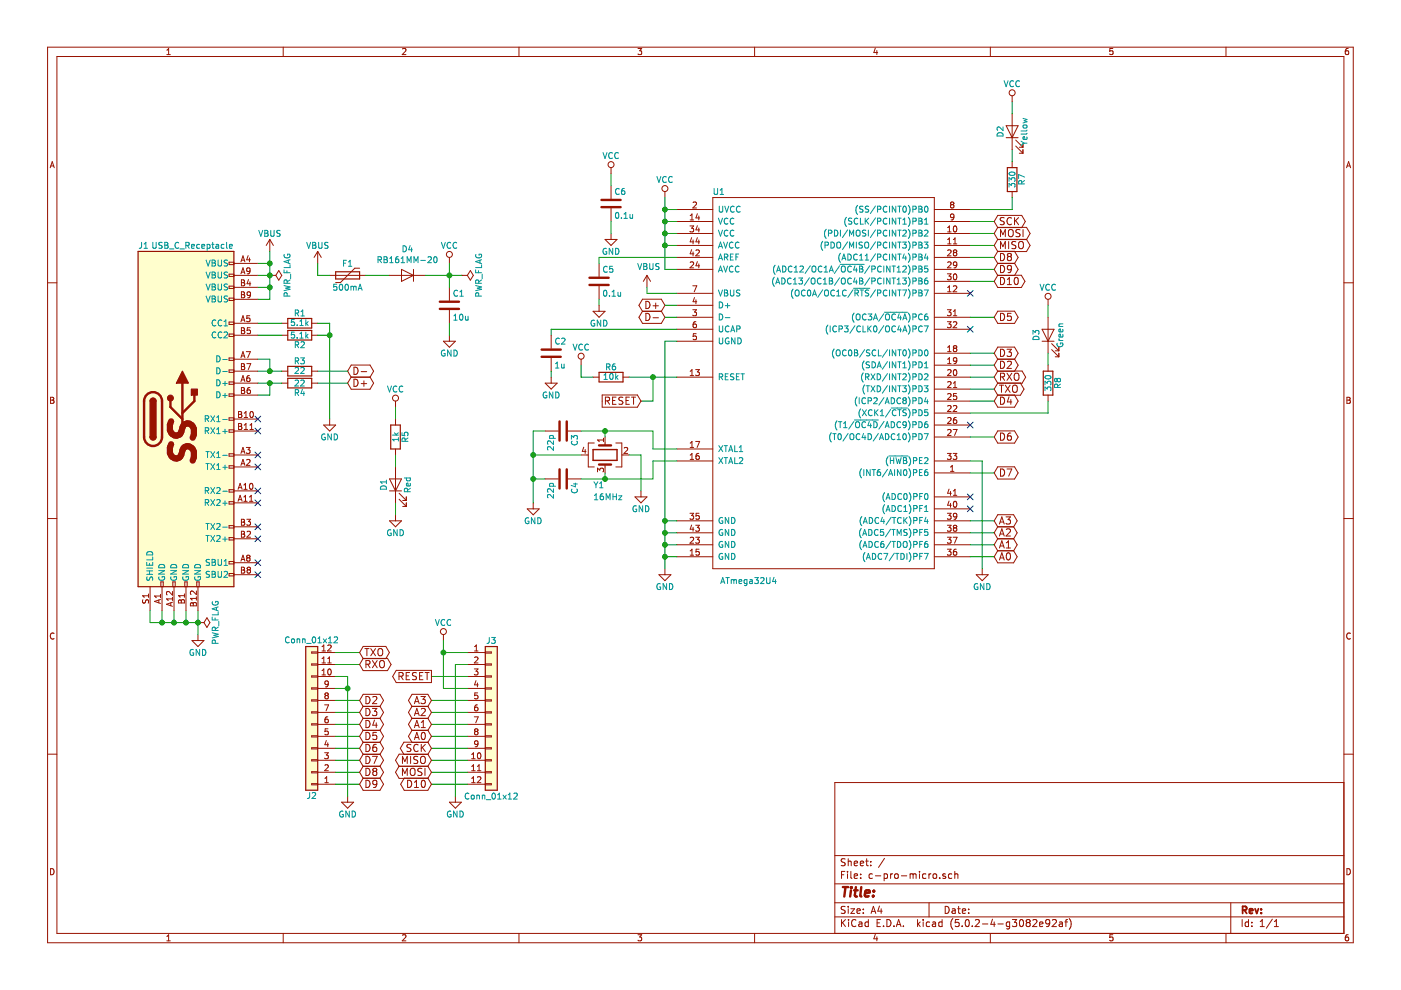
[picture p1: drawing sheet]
EESchema Schematic File Version 4
LIBS:c-pro-micro-cache
EELAYER 26 0
EELAYER END
$Descr A4 11693 8268
encoding utf-8
Sheet 1 1
Title ""
Date ""
Rev ""
Comp ""
Comment1 ""
Comment2 ""
Comment3 ""
Comment4 ""
$EndDescr
$Comp
L guri-lib:ATmega32U4 U1
U 1 1
P 6900 3300
F 0 "U1" H 6000 5000 50  0000 C CNN
F 1 "ATmega32U4" H 6250 1750 50  0000 C CNN
F 2 "guri-lib:QFN-44-1EP_7x7mm_Pitch0.5mm_without_bottom" H 8100 4400 50  0001 C CNN
F 3 "" H 8100 4400 50  0001 C CNN
F 4 "Atmel" H 6900 3300 60  0001 C CNN "MF"
F 5 "ATMEGA32U4-MUR" H 6900 3300 60  0001 C CNN "MPN"
F 6 "ATMEGA32U4-MURCT-ND" H 6900 3300 60  0001 C CNN "DigikeyPN"
	1    6900 3300
	1    0    0    -1  
$EndComp
$Comp
L Connector:USB_C_Receptacle J1
U 1 1
P 1550 3500
F 0 "J1" H 1150 4950 50  0000 L CNN
F 1 "USB_C_Receptacle" H 1950 4950 50  0000 R CNN
F 2 "Connector_USB:USB_C_Receptacle_Amphenol_12401610E4-2A" H 1700 3500 50  0001 C CNN
F 3 "" H 1700 3500 50  0001 C CNN
F 4 "Amphenol Commercial Products" H 1550 3500 60  0001 C CNN "MF"
F 5 "12401610E4#2A" H 1550 3500 60  0001 C CNN "MPN"
F 6 "12401610E4#2ACT-ND" H 1550 3500 60  0001 C CNN "DigikeyPN"
	1    1550 3500
	1    0    0    -1  
$EndComp
$Comp
L Device:R R2
U 1 1
P 2500 2800
F 0 "R2" V 2580 2800 50  0000 C CNN
F 1 "5.1k" V 2500 2800 50  0000 C CNN
F 2 "Resistor_SMD:R_0402_1005Metric" V 2430 2800 50  0001 C CNN
F 3 "" H 2500 2800 50  0001 C CNN
F 4 "0603WAF5101T5E" V 2500 2800 60  0001 C CNN "MPN"
	1    2500 2800
	0    1    1    0   
$EndComp
$Comp
L Device:R R1
U 1 1
P 2500 2700
F 0 "R1" V 2580 2700 50  0000 C CNN
F 1 "5.1k" V 2500 2700 50  0000 C CNN
F 2 "Resistor_SMD:R_0402_1005Metric" V 2430 2700 50  0001 C CNN
F 3 "" H 2500 2700 50  0001 C CNN
F 4 "0603WAF5101T5E" V 2500 2700 60  0001 C CNN "MPN"
	1    2500 2700
	0    1    -1   0   
$EndComp
$Comp
L power:GND #PWR01
U 1 1
P 2750 3500
F 0 "#PWR01" H 2750 3250 50  0001 C CNN
F 1 "GND" H 2750 3350 50  0000 C CNN
F 2 "" H 2750 3500 50  0001 C CNN
F 3 "" H 2750 3500 50  0001 C CNN
	1    2750 3500
	1    0    0    -1  
$EndComp
NoConn ~ 2150 3500
NoConn ~ 2150 3600
NoConn ~ 2150 3800
NoConn ~ 2150 3900
NoConn ~ 2150 4100
NoConn ~ 2150 4200
NoConn ~ 2150 4400
NoConn ~ 2150 4500
NoConn ~ 2150 4800
NoConn ~ 2150 4700
$Comp
L power:GND #PWR02
U 1 1
P 1650 5300
F 0 "#PWR02" H 1650 5050 50  0001 C CNN
F 1 "GND" H 1650 5150 50  0000 C CNN
F 2 "" H 1650 5300 50  0001 C CNN
F 3 "" H 1650 5300 50  0001 C CNN
	1    1650 5300
	1    0    0    -1  
$EndComp
$Comp
L Device:R R4
U 1 1
P 2500 3200
F 0 "R4" V 2580 3200 50  0000 C CNN
F 1 "22" V 2500 3200 50  0000 C CNN
F 2 "Resistor_SMD:R_0402_1005Metric" V 2430 3200 50  0001 C CNN
F 3 "" H 2500 3200 50  0001 C CNN
F 4 "0402WGF220JTCE" V 2500 3200 60  0001 C CNN "MPN"
	1    2500 3200
	0    1    1    0   
$EndComp
$Comp
L Device:R R3
U 1 1
P 2500 3100
F 0 "R3" V 2580 3100 50  0000 C CNN
F 1 "22" V 2500 3100 50  0000 C CNN
F 2 "Resistor_SMD:R_0402_1005Metric" V 2430 3100 50  0001 C CNN
F 3 "" H 2500 3100 50  0001 C CNN
F 4 "0402WGF220JTCE" V 2500 3100 60  0001 C CNN "MPN"
	1    2500 3100
	0    1    -1   0   
$EndComp
Text GLabel 2900 3200 2    60   BiDi ~ 0
D+
Text GLabel 2900 3100 2    60   BiDi ~ 0
D-
$Comp
L power:VBUS #PWR03
U 1 1
P 2250 2100
F 0 "#PWR03" H 2250 1950 50  0001 C CNN
F 1 "VBUS" H 2250 2250 50  0000 C CNN
F 2 "" H 2250 2100 50  0001 C CNN
F 3 "" H 2250 2100 50  0001 C CNN
	1    2250 2100
	1    0    0    -1  
$EndComp
$Comp
L Device:C C5
U 1 1
P 5000 2350
F 0 "C5" H 5025 2450 50  0000 L CNN
F 1 "0.1u" H 5025 2250 50  0000 L CNN
F 2 "Capacitor_SMD:C_0402_1005Metric" H 5038 2200 50  0001 C CNN
F 3 "" H 5000 2350 50  0001 C CNN
F 4 "CL05B104KO5NNNC" H 5000 2350 60  0001 C CNN "MPN"
	1    5000 2350
	1    0    0    -1  
$EndComp
$Comp
L power:VCC #PWR04
U 1 1
P 5550 1650
F 0 "#PWR04" H 5550 1500 50  0001 C CNN
F 1 "VCC" H 5550 1800 50  0000 C CNN
F 2 "" H 5550 1650 50  0001 C CNN
F 3 "" H 5550 1650 50  0001 C CNN
	1    5550 1650
	1    0    0    -1  
$EndComp
Text GLabel 5550 2550 0    60   BiDi ~ 0
D+
Text GLabel 5550 2650 0    60   BiDi ~ 0
D-
$Comp
L Device:C C2
U 1 1
P 4600 2950
F 0 "C2" H 4625 3050 50  0000 L CNN
F 1 "1u" H 4625 2850 50  0000 L CNN
F 2 "Capacitor_SMD:C_0402_1005Metric" H 4638 2800 50  0001 C CNN
F 3 "" H 4600 2950 50  0001 C CNN
F 4 "2013501A" H 4600 2950 60  0001 C CNN "ElecrowPN"
	1    4600 2950
	1    0    0    -1  
$EndComp
$Comp
L power:GND #PWR05
U 1 1
P 5550 4750
F 0 "#PWR05" H 5550 4500 50  0001 C CNN
F 1 "GND" H 5550 4600 50  0000 C CNN
F 2 "" H 5550 4750 50  0001 C CNN
F 3 "" H 5550 4750 50  0001 C CNN
	1    5550 4750
	1    0    0    -1  
$EndComp
$Comp
L power:GND #PWR06
U 1 1
P 8200 4750
F 0 "#PWR06" H 8200 4500 50  0001 C CNN
F 1 "GND" H 8200 4600 50  0000 C CNN
F 2 "" H 8200 4750 50  0001 C CNN
F 3 "" H 8200 4750 50  0001 C CNN
	1    8200 4750
	1    0    0    -1  
$EndComp
$Comp
L power:GND #PWR07
U 1 1
P 5000 2550
F 0 "#PWR07" H 5000 2300 50  0001 C CNN
F 1 "GND" H 5000 2400 50  0000 C CNN
F 2 "" H 5000 2550 50  0001 C CNN
F 3 "" H 5000 2550 50  0001 C CNN
	1    5000 2550
	1    0    0    -1  
$EndComp
$Comp
L power:GND #PWR08
U 1 1
P 4600 3150
F 0 "#PWR08" H 4600 2900 50  0001 C CNN
F 1 "GND" H 4600 3000 50  0000 C CNN
F 2 "" H 4600 3150 50  0001 C CNN
F 3 "" H 4600 3150 50  0001 C CNN
	1    4600 3150
	1    0    0    -1  
$EndComp
$Comp
L Device:R R6
U 1 1
P 5100 3150
F 0 "R6" V 5180 3150 50  0000 C CNN
F 1 "10k" V 5100 3150 50  0000 C CNN
F 2 "Resistor_SMD:R_0402_1005Metric" V 5030 3150 50  0001 C CNN
F 3 "" H 5100 3150 50  0001 C CNN
F 4 "0402WGF1002TCE" V 5100 3150 60  0001 C CNN "MPN"
	1    5100 3150
	0    -1   -1   0   
$EndComp
Wire Wire Line
	2150 2700 2350 2700
Wire Wire Line
	2350 2800 2150 2800
Wire Wire Line
	2750 2700 2750 2800
Wire Wire Line
	2750 2700 2650 2700
Wire Wire Line
	2650 2800 2750 2800
Connection ~ 2750 2800
Wire Wire Line
	1650 5100 1650 5200
Wire Wire Line
	1250 5200 1350 5200
Wire Wire Line
	1250 5200 1250 5100
Connection ~ 1650 5200
Wire Wire Line
	1350 5100 1350 5200
Connection ~ 1350 5200
Wire Wire Line
	1450 5200 1450 5100
Connection ~ 1450 5200
Wire Wire Line
	1550 5100 1550 5200
Connection ~ 1550 5200
Wire Wire Line
	2150 3100 2250 3100
Wire Wire Line
	2150 3200 2250 3200
Wire Wire Line
	2150 3000 2250 3000
Wire Wire Line
	2250 3000 2250 3100
Connection ~ 2250 3100
Wire Wire Line
	2150 3300 2250 3300
Wire Wire Line
	2250 3300 2250 3200
Connection ~ 2250 3200
Wire Wire Line
	2650 3100 2900 3100
Wire Wire Line
	2650 3200 2900 3200
Wire Wire Line
	2250 2500 2150 2500
Wire Wire Line
	2250 2100 2250 2200
Wire Wire Line
	2150 2200 2250 2200
Connection ~ 2250 2200
Wire Wire Line
	2150 2300 2250 2300
Connection ~ 2250 2300
Wire Wire Line
	2150 2400 2250 2400
Connection ~ 2250 2400
Wire Wire Line
	5650 2150 5000 2150
Wire Wire Line
	5000 2150 5000 2200
Wire Wire Line
	5550 2250 5650 2250
Wire Wire Line
	5550 1650 5550 1750
Wire Wire Line
	5650 1750 5550 1750
Connection ~ 5550 1750
Wire Wire Line
	5550 1850 5650 1850
Connection ~ 5550 1850
Wire Wire Line
	5650 1950 5550 1950
Connection ~ 5550 1950
Wire Wire Line
	5550 2050 5650 2050
Connection ~ 5550 2050
Wire Wire Line
	5650 2550 5550 2550
Wire Wire Line
	5650 2650 5550 2650
Wire Wire Line
	5650 2750 4600 2750
Wire Wire Line
	4600 2750 4600 2800
Wire Wire Line
	5650 2850 5550 2850
Wire Wire Line
	5550 2850 5550 4350
Wire Wire Line
	5650 4650 5550 4650
Connection ~ 5550 4650
Wire Wire Line
	5550 4550 5650 4550
Connection ~ 5550 4550
Wire Wire Line
	5550 4350 5650 4350
Connection ~ 5550 4350
Wire Wire Line
	5650 4450 5550 4450
Connection ~ 5550 4450
Wire Wire Line
	8200 4750 8200 3850
Wire Wire Line
	8200 3850 8100 3850
Wire Wire Line
	5000 2550 5000 2500
Wire Wire Line
	4600 3150 4600 3100
$Comp
L power:VCC #PWR09
U 1 1
P 4850 3050
F 0 "#PWR09" H 4850 2900 50  0001 C CNN
F 1 "VCC" H 4850 3200 50  0000 C CNN
F 2 "" H 4850 3050 50  0001 C CNN
F 3 "" H 4850 3050 50  0001 C CNN
	1    4850 3050
	1    0    0    -1  
$EndComp
Wire Wire Line
	5250 3150 5450 3150
Wire Wire Line
	4950 3150 4850 3150
Wire Wire Line
	4850 3150 4850 3050
$Comp
L Device:Polyfuse F1
U 1 1
P 2900 2300
F 0 "F1" V 2800 2300 50  0000 C CNN
F 1 "500mA" V 3000 2300 50  0000 C CNN
F 2 "Fuse:Fuse_1206_3216Metric" H 2950 2100 50  0001 L CNN
F 3 "" H 2900 2300 50  0001 C CNN
F 4 "4060505A" V 2900 2300 60  0001 C CNN "ElecrowPN"
	1    2900 2300
	0    1    1    0   
$EndComp
$Comp
L power:VBUS #PWR010
U 1 1
P 2650 2200
F 0 "#PWR010" H 2650 2050 50  0001 C CNN
F 1 "VBUS" H 2650 2350 50  0000 C CNN
F 2 "" H 2650 2200 50  0001 C CNN
F 3 "" H 2650 2200 50  0001 C CNN
	1    2650 2200
	1    0    0    -1  
$EndComp
Wire Wire Line
	2750 2300 2650 2300
Wire Wire Line
	2650 2300 2650 2200
$Comp
L power:VCC #PWR011
U 1 1
P 3750 2200
F 0 "#PWR011" H 3750 2050 50  0001 C CNN
F 1 "VCC" H 3750 2350 50  0000 C CNN
F 2 "" H 3750 2200 50  0001 C CNN
F 3 "" H 3750 2200 50  0001 C CNN
	1    3750 2200
	1    0    0    -1  
$EndComp
Wire Wire Line
	3750 2200 3750 2300
Wire Wire Line
	3050 2300 3250 2300
$Comp
L Device:Crystal_GND24 Y1
U 1 1
P 5050 3800
F 0 "Y1" V 5300 3700 50  0000 L CNN
F 1 "16MHz" V 5400 3700 50  0000 L CNN
F 2 "Crystal:Crystal_SMD_SeikoEpson_FA238-4Pin_3.2x2.5mm" H 5050 3800 50  0001 C CNN
F 3 "" H 5050 3800 50  0001 C CNN
F 4 "EPSON" V 5050 3800 60  0001 C CNN "MF"
F 5 "FA-238 16.0000MB-C3" V 5050 3800 60  0001 C CNN "MPN"
F 6 "SER3686CT-ND" V 5050 3800 60  0001 C CNN "DigikeyPN"
	1    5050 3800
	0    1    1    0   
$EndComp
Wire Wire Line
	5650 3750 5450 3750
Wire Wire Line
	5450 3750 5450 3600
Wire Wire Line
	5450 3600 5050 3600
Wire Wire Line
	5050 3600 5050 3650
Wire Wire Line
	5650 3850 5450 3850
Wire Wire Line
	5450 3850 5450 4000
Wire Wire Line
	5450 4000 5050 4000
Wire Wire Line
	5050 4000 5050 3950
$Comp
L Device:C C3
U 1 1
P 4700 3600
F 0 "C3" H 4725 3700 50  0000 L CNN
F 1 "22p" H 4725 3500 50  0000 L CNN
F 2 "Capacitor_SMD:C_0402_1005Metric" H 4738 3450 50  0001 C CNN
F 3 "" H 4700 3600 50  0001 C CNN
F 4 "0402CG220J500NT" H 4700 3600 60  0001 C CNN "MPN"
	1    4700 3600
	0    1    1    0   
$EndComp
$Comp
L Device:C C4
U 1 1
P 4700 4000
F 0 "C4" H 4725 4100 50  0000 L CNN
F 1 "22p" H 4725 3900 50  0000 L CNN
F 2 "Capacitor_SMD:C_0402_1005Metric" H 4738 3850 50  0001 C CNN
F 3 "" H 4700 4000 50  0001 C CNN
F 4 "0402CG220J500NT" H 4700 4000 60  0001 C CNN "MPN"
	1    4700 4000
	0    1    1    0   
$EndComp
Connection ~ 5050 4000
Connection ~ 5050 3600
$Comp
L power:GND #PWR012
U 1 1
P 4450 4200
F 0 "#PWR012" H 4450 3950 50  0001 C CNN
F 1 "GND" H 4450 4050 50  0000 C CNN
F 2 "" H 4450 4200 50  0001 C CNN
F 3 "" H 4450 4200 50  0001 C CNN
	1    4450 4200
	1    0    0    -1  
$EndComp
Wire Wire Line
	4450 3600 4450 3800
Wire Wire Line
	4450 3600 4550 3600
Wire Wire Line
	4850 3800 4450 3800
Connection ~ 4450 3800
Wire Wire Line
	4550 4000 4450 4000
Connection ~ 4450 4000
$Comp
L power:GND #PWR013
U 1 1
P 5350 4100
F 0 "#PWR013" H 5350 3850 50  0001 C CNN
F 1 "GND" H 5350 3950 50  0000 C CNN
F 2 "" H 5350 4100 50  0001 C CNN
F 3 "" H 5350 4100 50  0001 C CNN
	1    5350 4100
	1    0    0    -1  
$EndComp
Wire Wire Line
	5350 4100 5350 3800
Wire Wire Line
	5350 3800 5250 3800
Wire Wire Line
	8100 1850 8300 1850
Wire Wire Line
	8100 1950 8300 1950
Wire Wire Line
	8100 2050 8300 2050
Wire Wire Line
	8100 2150 8300 2150
Wire Wire Line
	8100 2250 8300 2250
Wire Wire Line
	8100 2350 8300 2350
Wire Wire Line
	8100 2650 8300 2650
Wire Wire Line
	8100 2950 8300 2950
Wire Wire Line
	8100 3050 8300 3050
Wire Wire Line
	8100 3150 8300 3150
Wire Wire Line
	8100 3250 8300 3250
Wire Wire Line
	8300 3350 8100 3350
Wire Wire Line
	8300 3650 8100 3650
Wire Wire Line
	8100 3950 8300 3950
Wire Wire Line
	8100 4650 8300 4650
Wire Wire Line
	8100 4550 8300 4550
Wire Wire Line
	8100 4450 8300 4450
Wire Wire Line
	8100 4350 8300 4350
NoConn ~ 8100 4150
NoConn ~ 8100 3550
NoConn ~ 8100 2750
NoConn ~ 8100 2450
NoConn ~ 8100 4250
Text GLabel 8300 4650 2    60   BiDi ~ 0
A0
Text GLabel 8300 4550 2    60   BiDi ~ 0
A1
Text GLabel 8300 4450 2    60   BiDi ~ 0
A2
Text GLabel 8300 4350 2    60   BiDi ~ 0
A3
Text GLabel 8300 3950 2    60   BiDi ~ 0
D7
Text GLabel 8300 3650 2    60   BiDi ~ 0
D6
Text GLabel 8300 3350 2    60   BiDi ~ 0
D4
Text GLabel 8300 3250 2    60   BiDi ~ 0
TXO
Text GLabel 8300 3150 2    60   BiDi ~ 0
RXO
Text GLabel 8300 3050 2    60   BiDi ~ 0
D2
Text GLabel 8300 2950 2    60   BiDi ~ 0
D3
Text GLabel 8300 2650 2    60   BiDi ~ 0
D5
Text GLabel 8300 2350 2    60   BiDi ~ 0
D10
Text GLabel 8300 2250 2    60   BiDi ~ 0
D9
Text GLabel 8300 2150 2    60   BiDi ~ 0
D8
Text GLabel 8300 2050 2    60   BiDi ~ 0
MISO
Text GLabel 8300 1950 2    60   BiDi ~ 0
MOSI
Text GLabel 8300 1850 2    60   BiDi ~ 0
SCK
$Comp
L Device:R R8
U 1 1
P 8750 3200
F 0 "R8" V 8830 3200 50  0000 C CNN
F 1 "330" V 8750 3200 50  0000 C CNN
F 2 "Resistor_SMD:R_0402_1005Metric" V 8680 3200 50  0001 C CNN
F 3 "" H 8750 3200 50  0001 C CNN
F 4 "1021633A" V 8750 3200 60  0001 C CNN "ElecrowPN"
	1    8750 3200
	1    0    0    -1  
$EndComp
Wire Wire Line
	8750 3450 8750 3350
$Comp
L Device:LED D3
U 1 1
P 8750 2800
F 0 "D3" H 8750 2900 50  0000 C CNN
F 1 "Green" H 8750 2700 50  0000 C CNN
F 2 "LED_SMD:LED_0603_1608Metric" H 8750 2800 50  0001 C CNN
F 3 "" H 8750 2800 50  0001 C CNN
F 4 "4040706A" H 8750 2800 60  0001 C CNN "ElecrowPN"
	1    8750 2800
	0    -1   -1   0   
$EndComp
Wire Wire Line
	8750 2950 8750 3050
$Comp
L power:VCC #PWR014
U 1 1
P 8750 2550
F 0 "#PWR014" H 8750 2400 50  0001 C CNN
F 1 "VCC" H 8750 2700 50  0000 C CNN
F 2 "" H 8750 2550 50  0001 C CNN
F 3 "" H 8750 2550 50  0001 C CNN
	1    8750 2550
	1    0    0    -1  
$EndComp
Wire Wire Line
	8750 2550 8750 2650
Wire Wire Line
	8750 3450 8100 3450
$Comp
L Device:LED D1
U 1 1
P 3300 4050
F 0 "D1" H 3300 4150 50  0000 C CNN
F 1 "Red" H 3300 3950 50  0000 C CNN
F 2 "LED_SMD:LED_0603_1608Metric" H 3300 4050 50  0001 C CNN
F 3 "" H 3300 4050 50  0001 C CNN
F 4 "4040506A" H 3300 4050 60  0001 C CNN "ElecrowPN"
	1    3300 4050
	0    -1   -1   0   
$EndComp
$Comp
L Device:R R5
U 1 1
P 3300 3650
F 0 "R5" V 3380 3650 50  0000 C CNN
F 1 "1k" V 3300 3650 50  0000 C CNN
F 2 "Resistor_SMD:R_0402_1005Metric" V 3230 3650 50  0001 C CNN
F 3 "" H 3300 3650 50  0001 C CNN
F 4 "0402WGF1001TCE" V 3300 3650 60  0001 C CNN "MPN"
	1    3300 3650
	1    0    0    -1  
$EndComp
Wire Wire Line
	3300 3800 3300 3900
$Comp
L power:GND #PWR015
U 1 1
P 3300 4300
F 0 "#PWR015" H 3300 4050 50  0001 C CNN
F 1 "GND" H 3300 4150 50  0000 C CNN
F 2 "" H 3300 4300 50  0001 C CNN
F 3 "" H 3300 4300 50  0001 C CNN
	1    3300 4300
	1    0    0    -1  
$EndComp
Wire Wire Line
	3300 4300 3300 4200
$Comp
L power:VCC #PWR016
U 1 1
P 3300 3400
F 0 "#PWR016" H 3300 3250 50  0001 C CNN
F 1 "VCC" H 3300 3550 50  0000 C CNN
F 2 "" H 3300 3400 50  0001 C CNN
F 3 "" H 3300 3400 50  0001 C CNN
	1    3300 3400
	1    0    0    -1  
$EndComp
Wire Wire Line
	3300 3500 3300 3400
$Comp
L Device:C C1
U 1 1
P 3750 2550
F 0 "C1" H 3775 2650 50  0000 L CNN
F 1 "10u" H 3775 2450 50  0000 L CNN
F 2 "Capacitor_SMD:C_0603_1608Metric" H 3788 2400 50  0001 C CNN
F 3 "" H 3750 2550 50  0001 C CNN
F 4 "CL10A106KP8NNNC" H 3750 2550 60  0001 C CNN "MPN"
	1    3750 2550
	1    0    0    -1  
$EndComp
Connection ~ 3750 2300
$Comp
L power:GND #PWR017
U 1 1
P 3750 2800
F 0 "#PWR017" H 3750 2550 50  0001 C CNN
F 1 "GND" H 3750 2650 50  0000 C CNN
F 2 "" H 3750 2800 50  0001 C CNN
F 3 "" H 3750 2800 50  0001 C CNN
	1    3750 2800
	1    0    0    -1  
$EndComp
Wire Wire Line
	3750 2800 3750 2700
$Comp
L Device:C C6
U 1 1
P 5100 1700
F 0 "C6" H 5125 1800 50  0000 L CNN
F 1 "0.1u" H 5125 1600 50  0000 L CNN
F 2 "Capacitor_SMD:C_0402_1005Metric" H 5138 1550 50  0001 C CNN
F 3 "" H 5100 1700 50  0001 C CNN
F 4 "CL05B104KO5NNNC" H 5100 1700 60  0001 C CNN "MPN"
	1    5100 1700
	1    0    0    -1  
$EndComp
$Comp
L power:GND #PWR018
U 1 1
P 5100 1950
F 0 "#PWR018" H 5100 1700 50  0001 C CNN
F 1 "GND" H 5100 1800 50  0000 C CNN
F 2 "" H 5100 1950 50  0001 C CNN
F 3 "" H 5100 1950 50  0001 C CNN
	1    5100 1950
	1    0    0    -1  
$EndComp
$Comp
L power:VCC #PWR019
U 1 1
P 5100 1450
F 0 "#PWR019" H 5100 1300 50  0001 C CNN
F 1 "VCC" H 5100 1600 50  0000 C CNN
F 2 "" H 5100 1450 50  0001 C CNN
F 3 "" H 5100 1450 50  0001 C CNN
	1    5100 1450
	1    0    0    -1  
$EndComp
Wire Wire Line
	5100 1550 5100 1450
Wire Wire Line
	5100 1850 5100 1950
$Comp
L Connector_Generic:Conn_01x12 J3
U 1 1
P 4100 5950
F 0 "J3" H 4100 6550 50  0000 C CNN
F 1 "Conn_01x12" H 4100 5250 50  0000 C CNN
F 2 "guri-lib:ProMicro_RightPinhead" H 4100 5950 50  0001 C CNN
F 3 "" H 4100 5950 50  0001 C CNN
	1    4100 5950
	1    0    0    -1  
$EndComp
$Comp
L Connector_Generic:Conn_01x12 J2
U 1 1
P 2600 6050
F 0 "J2" H 2600 6650 50  0000 C CNN
F 1 "Conn_01x12" H 2600 5350 50  0000 C CNN
F 2 "guri-lib:ProMicro_LeftPinhead" H 2600 6050 50  0001 C CNN
F 3 "" H 2600 6050 50  0001 C CNN
	1    2600 6050
	-1   0    0    1   
$EndComp
Wire Wire Line
	2800 5450 3000 5450
Wire Wire Line
	2800 5550 3000 5550
Wire Wire Line
	2800 5850 3000 5850
Wire Wire Line
	3000 5950 2800 5950
Wire Wire Line
	2800 6050 3000 6050
Wire Wire Line
	3000 6150 2800 6150
Wire Wire Line
	2800 6250 3000 6250
Wire Wire Line
	3000 6350 2800 6350
Wire Wire Line
	2800 6450 3000 6450
Wire Wire Line
	3000 6550 2800 6550
Wire Wire Line
	3900 5650 3600 5650
Wire Wire Line
	3900 5850 3600 5850
Wire Wire Line
	3600 5950 3900 5950
Wire Wire Line
	3900 6050 3600 6050
Wire Wire Line
	3600 6150 3900 6150
Wire Wire Line
	3900 6250 3600 6250
Wire Wire Line
	3600 6350 3900 6350
Wire Wire Line
	3900 6450 3600 6450
Wire Wire Line
	3600 6550 3900 6550
$Comp
L power:GND #PWR020
U 1 1
P 2900 6650
F 0 "#PWR020" H 2900 6400 50  0001 C CNN
F 1 "GND" H 2900 6500 50  0000 C CNN
F 2 "" H 2900 6650 50  0001 C CNN
F 3 "" H 2900 6650 50  0001 C CNN
	1    2900 6650
	1    0    0    -1  
$EndComp
Wire Wire Line
	2900 5650 2900 5750
Wire Wire Line
	2900 5650 2800 5650
Wire Wire Line
	2800 5750 2900 5750
Connection ~ 2900 5750
$Comp
L power:GND #PWR021
U 1 1
P 3800 6650
F 0 "#PWR021" H 3800 6400 50  0001 C CNN
F 1 "GND" H 3800 6500 50  0000 C CNN
F 2 "" H 3800 6650 50  0001 C CNN
F 3 "" H 3800 6650 50  0001 C CNN
	1    3800 6650
	1    0    0    -1  
$EndComp
Wire Wire Line
	3800 6650 3800 5550
Wire Wire Line
	3800 5550 3900 5550
$Comp
L power:VCC #PWR022
U 1 1
P 3700 5350
F 0 "#PWR022" H 3700 5200 50  0001 C CNN
F 1 "VCC" H 3700 5500 50  0000 C CNN
F 2 "" H 3700 5350 50  0001 C CNN
F 3 "" H 3700 5350 50  0001 C CNN
	1    3700 5350
	1    0    0    -1  
$EndComp
Wire Wire Line
	3700 5350 3700 5450
Wire Wire Line
	3700 5750 3900 5750
Wire Wire Line
	3900 5450 3700 5450
Connection ~ 3700 5450
Text GLabel 3000 5450 2    60   BiDi ~ 0
TXO
Text GLabel 3000 5550 2    60   BiDi ~ 0
RXO
Text GLabel 3000 5850 2    60   BiDi ~ 0
D2
Text GLabel 3000 5950 2    60   BiDi ~ 0
D3
Text GLabel 3000 6050 2    60   BiDi ~ 0
D4
Text GLabel 3000 6150 2    60   BiDi ~ 0
D5
Text GLabel 3000 6250 2    60   BiDi ~ 0
D6
Text GLabel 3000 6350 2    60   BiDi ~ 0
D7
Text GLabel 3000 6450 2    60   BiDi ~ 0
D8
Text GLabel 3000 6550 2    60   BiDi ~ 0
D9
Text GLabel 3600 6550 0    60   BiDi ~ 0
D10
Text GLabel 3600 6450 0    60   BiDi ~ 0
MOSI
Text GLabel 3600 6350 0    60   BiDi ~ 0
MISO
Text GLabel 3600 6250 0    60   BiDi ~ 0
SCK
Text GLabel 3600 6150 0    60   BiDi ~ 0
A0
Text GLabel 3600 6050 0    60   BiDi ~ 0
A1
Text GLabel 3600 5950 0    60   BiDi ~ 0
A2
Text GLabel 3600 5850 0    60   BiDi ~ 0
A3
Text GLabel 3600 5650 0    60   Output ~ 0
RESET
Wire Wire Line
	5450 3150 5450 3350
Wire Wire Line
	5450 3350 5350 3350
Connection ~ 5450 3150
Text GLabel 5350 3350 0    60   Input ~ 0
RESET
$Comp
L Device:R R7
U 1 1
P 8450 1500
F 0 "R7" V 8530 1500 50  0000 C CNN
F 1 "330" V 8450 1500 50  0000 C CNN
F 2 "Resistor_SMD:R_0402_1005Metric" V 8380 1500 50  0001 C CNN
F 3 "" H 8450 1500 50  0001 C CNN
F 4 "1021633A" V 8450 1500 60  0001 C CNN "ElecrowPN"
	1    8450 1500
	1    0    0    -1  
$EndComp
Wire Wire Line
	8450 1750 8450 1650
$Comp
L Device:LED D2
U 1 1
P 8450 1100
F 0 "D2" H 8450 1200 50  0000 C CNN
F 1 "Yellow" H 8450 1000 50  0000 C CNN
F 2 "LED_SMD:LED_0603_1608Metric" H 8450 1100 50  0001 C CNN
F 3 "" H 8450 1100 50  0001 C CNN
F 4 "4040606A" H 8450 1100 60  0001 C CNN "ElecrowPN"
	1    8450 1100
	0    -1   -1   0   
$EndComp
Wire Wire Line
	8450 1250 8450 1350
$Comp
L power:VCC #PWR023
U 1 1
P 8450 850
F 0 "#PWR023" H 8450 700 50  0001 C CNN
F 1 "VCC" H 8450 1000 50  0000 C CNN
F 2 "" H 8450 850 50  0001 C CNN
F 3 "" H 8450 850 50  0001 C CNN
	1    8450 850 
	1    0    0    -1  
$EndComp
Wire Wire Line
	8450 850  8450 950 
Wire Wire Line
	8450 1750 8100 1750
$Comp
L power:PWR_FLAG #FLG024
U 1 1
P 2250 2300
F 0 "#FLG024" H 2250 2375 50  0001 C CNN
F 1 "PWR_FLAG" H 2250 2450 50  0000 C CNN
F 2 "" H 2250 2300 50  0001 C CNN
F 3 "" H 2250 2300 50  0001 C CNN
	1    2250 2300
	0    1    1    0   
$EndComp
$Comp
L power:PWR_FLAG #FLG025
U 1 1
P 3850 2300
F 0 "#FLG025" H 3850 2375 50  0001 C CNN
F 1 "PWR_FLAG" H 3850 2450 50  0000 C CNN
F 2 "" H 3850 2300 50  0001 C CNN
F 3 "" H 3850 2300 50  0001 C CNN
	1    3850 2300
	0    1    1    0   
$EndComp
$Comp
L power:PWR_FLAG #FLG026
U 1 1
P 1650 5200
F 0 "#FLG026" H 1650 5275 50  0001 C CNN
F 1 "PWR_FLAG" H 1650 5350 50  0000 C CNN
F 2 "" H 1650 5200 50  0001 C CNN
F 3 "" H 1650 5200 50  0001 C CNN
	1    1650 5200
	0    1    1    0   
$EndComp
Wire Wire Line
	2750 2800 2750 3500
Wire Wire Line
	1650 5200 1650 5300
Wire Wire Line
	1350 5200 1450 5200
Wire Wire Line
	1450 5200 1550 5200
Wire Wire Line
	1550 5200 1650 5200
Wire Wire Line
	2250 3100 2350 3100
Wire Wire Line
	2250 3200 2350 3200
Wire Wire Line
	2250 2200 2250 2300
Wire Wire Line
	2250 2300 2250 2400
Wire Wire Line
	2250 2400 2250 2500
Wire Wire Line
	5550 1750 5550 1850
Wire Wire Line
	5550 1850 5550 1950
Wire Wire Line
	5550 1950 5550 2050
Wire Wire Line
	5550 2050 5550 2250
Wire Wire Line
	5550 4650 5550 4750
Wire Wire Line
	5550 4550 5550 4650
Wire Wire Line
	5550 4350 5550 4450
Wire Wire Line
	5550 4450 5550 4550
Wire Wire Line
	5050 4000 4850 4000
Wire Wire Line
	5050 3600 4850 3600
Wire Wire Line
	4450 3800 4450 4000
Wire Wire Line
	4450 4000 4450 4200
Wire Wire Line
	3750 2300 3750 2400
Wire Wire Line
	3750 2300 3850 2300
Wire Wire Line
	2900 5750 2900 6650
Wire Wire Line
	3700 5450 3700 5750
Wire Wire Line
	5450 3150 5650 3150
$Comp
L Device:D D4
U 1 1
P 3400 2300
F 0 "D4" H 3400 2084 50  0000 C CNN
F 1 "RB161MM-20" H 3400 2175 50  0000 C CNN
F 2 "Diode_SMD:D_SOD-123F" H 3400 2300 50  0001 C CNN
F 3 "~" H 3400 2300 50  0001 C CNN
	1    3400 2300
	-1   0    0    1   
$EndComp
Wire Wire Line
	3550 2300 3750 2300
$Comp
L power:VBUS #PWR0101
U 1 1
P 5400 2400
F 0 "#PWR0101" H 5400 2250 50  0001 C CNN
F 1 "VBUS" H 5415 2573 50  0000 C CNN
F 2 "" H 5400 2400 50  0001 C CNN
F 3 "" H 5400 2400 50  0001 C CNN
	1    5400 2400
	1    0    0    -1  
$EndComp
Wire Wire Line
	5400 2450 5400 2400
Wire Wire Line
	5400 2450 5650 2450
$EndSCHEMATC
